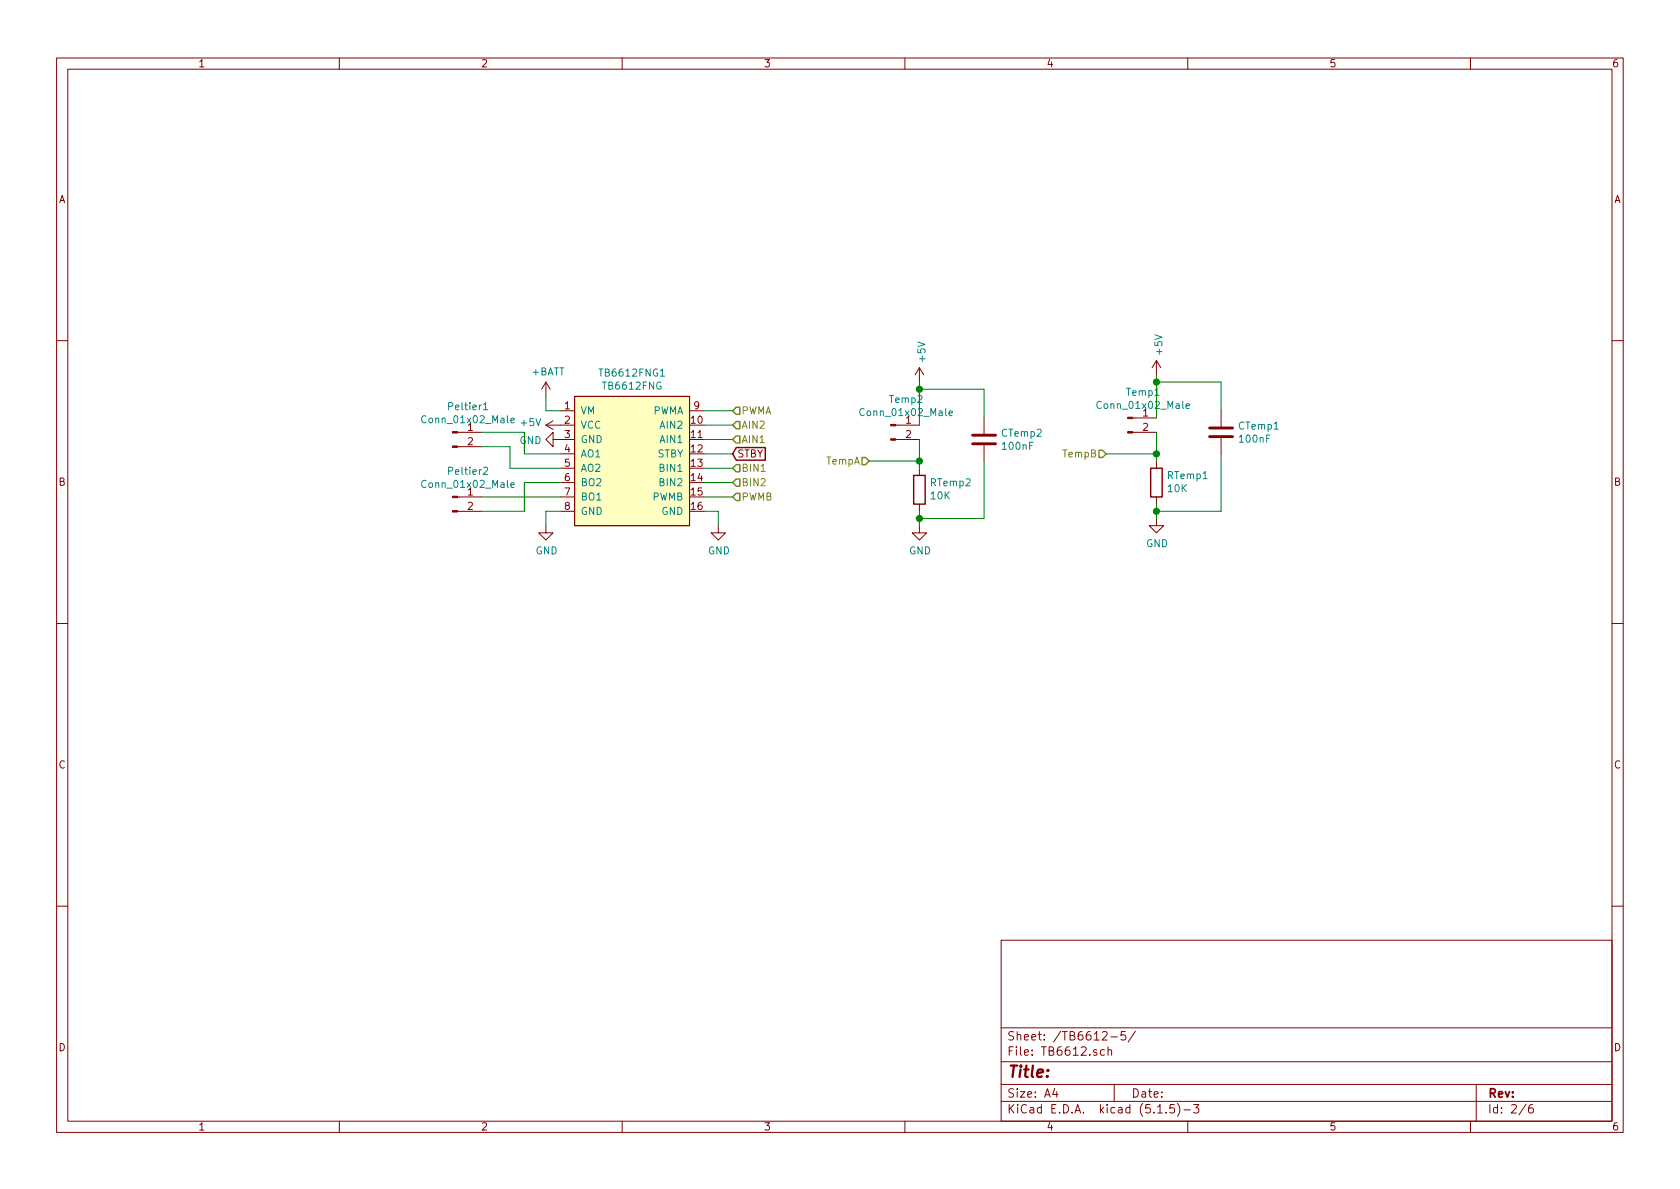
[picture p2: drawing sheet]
EESchema Schematic File Version 4
EELAYER 30 0
EELAYER END
$Descr A4 11693 8268
encoding utf-8
Sheet 4 6
Title ""
Date ""
Rev ""
Comp ""
Comment1 ""
Comment2 ""
Comment3 ""
Comment4 ""
$EndDescr
$Comp
L Me-MEGA2560PRO:TB6612FNG TB6612FNG?
U 1 1
P 4400 3700
AR Path="/5F8A1F60" Ref="TB6612FNG?"  Part="1" 
AR Path="/5F888F89/5F8A1F60" Ref="TB6612FNG5"  Part="1" 
AR Path="/5F8E0E02/5F8A1F60" Ref="TB6612FNG?"  Part="1" 
AR Path="/5F83BFD7/5F8A1F60" Ref="TB6612FNG?"  Part="1" 
AR Path="/5F85874B/5F8A1F60" Ref="TB6612FNG4"  Part="1" 
AR Path="/5F85EC1A/5F8A1F60" Ref="TB6612FNG?"  Part="1" 
AR Path="/5F8695C5/5F8A1F60" Ref="TB6612FNG3"  Part="1" 
AR Path="/5F8695D9/5F8A1F60" Ref="TB6612FNG?"  Part="1" 
AR Path="/5F8695ED/5F8A1F60" Ref="TB6612FNG2"  Part="1" 
AR Path="/5F869601/5F8A1F60" Ref="TB6612FNG?"  Part="1" 
AR Path="/5F87739C/5F8A1F60" Ref="TB6612FNG1"  Part="1" 
AR Path="/5F8773B0/5F8A1F60" Ref="TB6612FNG?"  Part="1" 
AR Path="/5F8773C4/5F8A1F60" Ref="TB6612FNG?"  Part="1" 
AR Path="/5F8773D8/5F8A1F60" Ref="TB6612FNG?"  Part="1" 
F 0 "TB6612FNG3" H 4400 4815 50  0000 C CNN
F 1 "TB6612FNG" H 4400 4724 50  0000 C CNN
F 2 "PeltierArray:DIP-16_617_ELL" H 4400 3700 50  0001 C CNN
F 3 "" H 4400 3700 50  0001 C CNN
	1    4400 3700
	1    0    0    -1  
$EndComp
$Comp
L Connector:Conn_01x02_Male Peltier?
U 1 1
P 3150 3450
AR Path="/5F8A1F66" Ref="Peltier?"  Part="1" 
AR Path="/5F888F89/5F8A1F66" Ref="Peltier10"  Part="1" 
AR Path="/5F8E0E02/5F8A1F66" Ref="Peltier?"  Part="1" 
AR Path="/5F83BFD7/5F8A1F66" Ref="Peltier?"  Part="1" 
AR Path="/5F85874B/5F8A1F66" Ref="Peltier8"  Part="1" 
AR Path="/5F85EC1A/5F8A1F66" Ref="Peltier?"  Part="1" 
AR Path="/5F8695C5/5F8A1F66" Ref="Peltier6"  Part="1" 
AR Path="/5F8695D9/5F8A1F66" Ref="Peltier?"  Part="1" 
AR Path="/5F8695ED/5F8A1F66" Ref="Peltier4"  Part="1" 
AR Path="/5F869601/5F8A1F66" Ref="Peltier?"  Part="1" 
AR Path="/5F87739C/5F8A1F66" Ref="Peltier2"  Part="1" 
AR Path="/5F8773B0/5F8A1F66" Ref="Peltier?"  Part="1" 
AR Path="/5F8773C4/5F8A1F66" Ref="Peltier?"  Part="1" 
AR Path="/5F8773D8/5F8A1F66" Ref="Peltier?"  Part="1" 
F 0 "Peltier6" H 3258 3631 50  0000 C CNN
F 1 "Conn_01x02_Male" H 3258 3540 50  0000 C CNN
F 2 "Connector_JST:JST_XH_B2B-XH-A_1x02_P2.50mm_Vertical" H 3150 3450 50  0001 C CNN
F 3 "~" H 3150 3450 50  0001 C CNN
	1    3150 3450
	1    0    0    -1  
$EndComp
Wire Wire Line
	3650 3000 3650 3150
Wire Wire Line
	3650 3150 3900 3150
Wire Wire Line
	3550 3100 3550 3250
Wire Wire Line
	3550 3250 3900 3250
Wire Wire Line
	3350 3450 3900 3450
Wire Wire Line
	3350 3550 3650 3550
Wire Wire Line
	3650 3550 3650 3350
Wire Wire Line
	3650 3350 3900 3350
$Comp
L power:GND #PWR?
U 1 1
P 5000 3650
AR Path="/5F8A1F74" Ref="#PWR?"  Part="1" 
AR Path="/5F888F89/5F8A1F74" Ref="#PWR068"  Part="1" 
AR Path="/5F8E0E02/5F8A1F74" Ref="#PWR?"  Part="1" 
AR Path="/5F83BFD7/5F8A1F74" Ref="#PWR?"  Part="1" 
AR Path="/5F85874B/5F8A1F74" Ref="#PWR059"  Part="1" 
AR Path="/5F85EC1A/5F8A1F74" Ref="#PWR?"  Part="1" 
AR Path="/5F8695C5/5F8A1F74" Ref="#PWR050"  Part="1" 
AR Path="/5F8695D9/5F8A1F74" Ref="#PWR?"  Part="1" 
AR Path="/5F8695ED/5F8A1F74" Ref="#PWR041"  Part="1" 
AR Path="/5F869601/5F8A1F74" Ref="#PWR?"  Part="1" 
AR Path="/5F87739C/5F8A1F74" Ref="#PWR032"  Part="1" 
AR Path="/5F8773B0/5F8A1F74" Ref="#PWR?"  Part="1" 
AR Path="/5F8773C4/5F8A1F74" Ref="#PWR?"  Part="1" 
AR Path="/5F8773D8/5F8A1F74" Ref="#PWR?"  Part="1" 
F 0 "#PWR068" H 5000 3400 50  0001 C CNN
F 1 "GND" H 5005 3477 50  0000 C CNN
F 2 "" H 5000 3650 50  0001 C CNN
F 3 "" H 5000 3650 50  0001 C CNN
	1    5000 3650
	1    0    0    -1  
$EndComp
$Comp
L power:GND #PWR?
U 1 1
P 3800 3650
AR Path="/5F8A1F7A" Ref="#PWR?"  Part="1" 
AR Path="/5F888F89/5F8A1F7A" Ref="#PWR067"  Part="1" 
AR Path="/5F8E0E02/5F8A1F7A" Ref="#PWR?"  Part="1" 
AR Path="/5F83BFD7/5F8A1F7A" Ref="#PWR?"  Part="1" 
AR Path="/5F85874B/5F8A1F7A" Ref="#PWR058"  Part="1" 
AR Path="/5F85EC1A/5F8A1F7A" Ref="#PWR?"  Part="1" 
AR Path="/5F8695C5/5F8A1F7A" Ref="#PWR049"  Part="1" 
AR Path="/5F8695D9/5F8A1F7A" Ref="#PWR?"  Part="1" 
AR Path="/5F8695ED/5F8A1F7A" Ref="#PWR040"  Part="1" 
AR Path="/5F869601/5F8A1F7A" Ref="#PWR?"  Part="1" 
AR Path="/5F87739C/5F8A1F7A" Ref="#PWR031"  Part="1" 
AR Path="/5F8773B0/5F8A1F7A" Ref="#PWR?"  Part="1" 
AR Path="/5F8773C4/5F8A1F7A" Ref="#PWR?"  Part="1" 
AR Path="/5F8773D8/5F8A1F7A" Ref="#PWR?"  Part="1" 
F 0 "#PWR067" H 3800 3400 50  0001 C CNN
F 1 "GND" H 3805 3477 50  0000 C CNN
F 2 "" H 3800 3650 50  0001 C CNN
F 3 "" H 3800 3650 50  0001 C CNN
	1    3800 3650
	1    0    0    -1  
$EndComp
Wire Wire Line
	4900 3550 5000 3550
Wire Wire Line
	5000 3550 5000 3650
Wire Wire Line
	3900 3550 3800 3550
Wire Wire Line
	3800 3550 3800 3650
Wire Wire Line
	4900 2850 5100 2850
Wire Wire Line
	4900 3450 5100 3450
Wire Wire Line
	4900 3350 5100 3350
Wire Wire Line
	4900 3250 5100 3250
Wire Wire Line
	4900 3150 5100 3150
Wire Wire Line
	4900 3050 5100 3050
Wire Wire Line
	4900 2950 5100 2950
$Comp
L power:+BATT #PWR?
U 1 1
P 3800 2750
AR Path="/5F8A1F92" Ref="#PWR?"  Part="1" 
AR Path="/5F888F89/5F8A1F92" Ref="#PWR063"  Part="1" 
AR Path="/5F8E0E02/5F8A1F92" Ref="#PWR?"  Part="1" 
AR Path="/5F83BFD7/5F8A1F92" Ref="#PWR?"  Part="1" 
AR Path="/5F85874B/5F8A1F92" Ref="#PWR054"  Part="1" 
AR Path="/5F85EC1A/5F8A1F92" Ref="#PWR?"  Part="1" 
AR Path="/5F8695C5/5F8A1F92" Ref="#PWR045"  Part="1" 
AR Path="/5F8695D9/5F8A1F92" Ref="#PWR?"  Part="1" 
AR Path="/5F8695ED/5F8A1F92" Ref="#PWR036"  Part="1" 
AR Path="/5F869601/5F8A1F92" Ref="#PWR?"  Part="1" 
AR Path="/5F87739C/5F8A1F92" Ref="#PWR027"  Part="1" 
AR Path="/5F8773B0/5F8A1F92" Ref="#PWR?"  Part="1" 
AR Path="/5F8773C4/5F8A1F92" Ref="#PWR?"  Part="1" 
AR Path="/5F8773D8/5F8A1F92" Ref="#PWR?"  Part="1" 
F 0 "#PWR063" H 3800 2600 50  0001 C CNN
F 1 "+BATT" H 3815 2923 50  0000 C CNN
F 2 "" H 3800 2750 50  0001 C CNN
F 3 "" H 3800 2750 50  0001 C CNN
	1    3800 2750
	1    0    0    -1  
$EndComp
$Comp
L power:+5V #PWR?
U 1 1
P 3900 2950
AR Path="/5F8A1F98" Ref="#PWR?"  Part="1" 
AR Path="/5F888F89/5F8A1F98" Ref="#PWR064"  Part="1" 
AR Path="/5F8E0E02/5F8A1F98" Ref="#PWR?"  Part="1" 
AR Path="/5F83BFD7/5F8A1F98" Ref="#PWR?"  Part="1" 
AR Path="/5F85874B/5F8A1F98" Ref="#PWR055"  Part="1" 
AR Path="/5F85EC1A/5F8A1F98" Ref="#PWR?"  Part="1" 
AR Path="/5F8695C5/5F8A1F98" Ref="#PWR046"  Part="1" 
AR Path="/5F8695D9/5F8A1F98" Ref="#PWR?"  Part="1" 
AR Path="/5F8695ED/5F8A1F98" Ref="#PWR037"  Part="1" 
AR Path="/5F869601/5F8A1F98" Ref="#PWR?"  Part="1" 
AR Path="/5F87739C/5F8A1F98" Ref="#PWR028"  Part="1" 
AR Path="/5F8773B0/5F8A1F98" Ref="#PWR?"  Part="1" 
AR Path="/5F8773C4/5F8A1F98" Ref="#PWR?"  Part="1" 
AR Path="/5F8773D8/5F8A1F98" Ref="#PWR?"  Part="1" 
F 0 "#PWR064" H 3900 2800 50  0001 C CNN
F 1 "+5V" V 3915 3078 50  0000 L CNN
F 2 "" H 3900 2950 50  0001 C CNN
F 3 "" H 3900 2950 50  0001 C CNN
	1    3900 2950
	0    -1   -1   0   
$EndComp
$Comp
L power:GND #PWR?
U 1 1
P 3900 3050
AR Path="/5F8A1F9E" Ref="#PWR?"  Part="1" 
AR Path="/5F888F89/5F8A1F9E" Ref="#PWR065"  Part="1" 
AR Path="/5F8E0E02/5F8A1F9E" Ref="#PWR?"  Part="1" 
AR Path="/5F83BFD7/5F8A1F9E" Ref="#PWR?"  Part="1" 
AR Path="/5F85874B/5F8A1F9E" Ref="#PWR056"  Part="1" 
AR Path="/5F85EC1A/5F8A1F9E" Ref="#PWR?"  Part="1" 
AR Path="/5F8695C5/5F8A1F9E" Ref="#PWR047"  Part="1" 
AR Path="/5F8695D9/5F8A1F9E" Ref="#PWR?"  Part="1" 
AR Path="/5F8695ED/5F8A1F9E" Ref="#PWR038"  Part="1" 
AR Path="/5F869601/5F8A1F9E" Ref="#PWR?"  Part="1" 
AR Path="/5F87739C/5F8A1F9E" Ref="#PWR029"  Part="1" 
AR Path="/5F8773B0/5F8A1F9E" Ref="#PWR?"  Part="1" 
AR Path="/5F8773C4/5F8A1F9E" Ref="#PWR?"  Part="1" 
AR Path="/5F8773D8/5F8A1F9E" Ref="#PWR?"  Part="1" 
F 0 "#PWR065" H 3900 2800 50  0001 C CNN
F 1 "GND" V 3905 2922 50  0000 R CNN
F 2 "" H 3900 3050 50  0001 C CNN
F 3 "" H 3900 3050 50  0001 C CNN
	1    3900 3050
	0    1    1    0   
$EndComp
Wire Wire Line
	3900 2850 3800 2850
Wire Wire Line
	3800 2850 3800 2750
Wire Wire Line
	3350 3100 3550 3100
Wire Wire Line
	3350 3000 3650 3000
$Comp
L Connector:Conn_01x02_Male Peltier?
U 1 1
P 3150 3000
AR Path="/5F8A1FA8" Ref="Peltier?"  Part="1" 
AR Path="/5F888F89/5F8A1FA8" Ref="Peltier9"  Part="1" 
AR Path="/5F8E0E02/5F8A1FA8" Ref="Peltier?"  Part="1" 
AR Path="/5F83BFD7/5F8A1FA8" Ref="Peltier?"  Part="1" 
AR Path="/5F85874B/5F8A1FA8" Ref="Peltier7"  Part="1" 
AR Path="/5F85EC1A/5F8A1FA8" Ref="Peltier?"  Part="1" 
AR Path="/5F8695C5/5F8A1FA8" Ref="Peltier5"  Part="1" 
AR Path="/5F8695D9/5F8A1FA8" Ref="Peltier?"  Part="1" 
AR Path="/5F8695ED/5F8A1FA8" Ref="Peltier3"  Part="1" 
AR Path="/5F869601/5F8A1FA8" Ref="Peltier?"  Part="1" 
AR Path="/5F87739C/5F8A1FA8" Ref="Peltier1"  Part="1" 
AR Path="/5F8773B0/5F8A1FA8" Ref="Peltier?"  Part="1" 
AR Path="/5F8773C4/5F8A1FA8" Ref="Peltier?"  Part="1" 
AR Path="/5F8773D8/5F8A1FA8" Ref="Peltier?"  Part="1" 
F 0 "Peltier5" H 3258 3181 50  0000 C CNN
F 1 "Conn_01x02_Male" H 3258 3090 50  0000 C CNN
F 2 "Connector_JST:JST_XH_B2B-XH-A_1x02_P2.50mm_Vertical" H 3150 3000 50  0001 C CNN
F 3 "~" H 3150 3000 50  0001 C CNN
	1    3150 3000
	1    0    0    -1  
$EndComp
Text HLabel 5100 2850 2    50   Input ~ 0
PWMA
Text HLabel 5100 2950 2    50   Input ~ 0
AIN2
Text HLabel 5100 3050 2    50   Input ~ 0
AIN1
Text HLabel 5100 3250 2    50   Input ~ 0
BIN1
Text HLabel 5100 3350 2    50   Input ~ 0
BIN2
Text HLabel 5100 3450 2    50   Input ~ 0
PWMB
Text GLabel 5100 3150 2    50   Input ~ 0
STBY
$Comp
L Connector:Conn_01x02_Male Temp?
U 1 1
P 6200 2950
AR Path="/5F90713C" Ref="Temp?"  Part="1" 
AR Path="/5F888F89/5F90713C" Ref="Temp10"  Part="1" 
AR Path="/5F87739C/5F90713C" Ref="Temp2"  Part="1" 
AR Path="/5F8695ED/5F90713C" Ref="Temp4"  Part="1" 
AR Path="/5F8695C5/5F90713C" Ref="Temp6"  Part="1" 
AR Path="/5F85874B/5F90713C" Ref="Temp8"  Part="1" 
F 0 "Temp6" H 6308 3131 50  0000 C CNN
F 1 "Conn_01x02_Male" H 6308 3040 50  0000 C CNN
F 2 "Connector_JST:JST_XH_B2B-XH-A_1x02_P2.50mm_Vertical" H 6200 2950 50  0001 C CNN
F 3 "~" H 6200 2950 50  0001 C CNN
	1    6200 2950
	1    0    0    -1  
$EndComp
$Comp
L power:GND #PWR?
U 1 1
P 6400 3650
AR Path="/5F907142" Ref="#PWR?"  Part="1" 
AR Path="/5F888F89/5F907142" Ref="#PWR069"  Part="1" 
AR Path="/5F87739C/5F907142" Ref="#PWR033"  Part="1" 
AR Path="/5F8695ED/5F907142" Ref="#PWR042"  Part="1" 
AR Path="/5F8695C5/5F907142" Ref="#PWR051"  Part="1" 
AR Path="/5F85874B/5F907142" Ref="#PWR060"  Part="1" 
F 0 "#PWR069" H 6400 3400 50  0001 C CNN
F 1 "GND" H 6405 3477 50  0000 C CNN
F 2 "" H 6400 3650 50  0001 C CNN
F 3 "" H 6400 3650 50  0001 C CNN
	1    6400 3650
	1    0    0    -1  
$EndComp
$Comp
L Device:C CTemp?
U 1 1
P 6850 3050
AR Path="/5F907149" Ref="CTemp?"  Part="1" 
AR Path="/5F888F89/5F907149" Ref="CTemp10"  Part="1" 
AR Path="/5F87739C/5F907149" Ref="CTemp2"  Part="1" 
AR Path="/5F8695ED/5F907149" Ref="CTemp4"  Part="1" 
AR Path="/5F8695C5/5F907149" Ref="CTemp6"  Part="1" 
AR Path="/5F85874B/5F907149" Ref="CTemp8"  Part="1" 
F 0 "CTemp6" H 6965 3096 50  0000 L CNN
F 1 "100nF" H 6965 3005 50  0000 L CNN
F 2 "Capacitor_SMD:C_0603_1608Metric" H 6888 2900 50  0001 C CNN
F 3 "~" H 6850 3050 50  0001 C CNN
	1    6850 3050
	1    0    0    -1  
$EndComp
$Comp
L Device:R RTemp?
U 1 1
P 6400 3400
AR Path="/5F90714F" Ref="RTemp?"  Part="1" 
AR Path="/5F888F89/5F90714F" Ref="RTemp10"  Part="1" 
AR Path="/5F87739C/5F90714F" Ref="RTemp2"  Part="1" 
AR Path="/5F8695ED/5F90714F" Ref="RTemp4"  Part="1" 
AR Path="/5F8695C5/5F90714F" Ref="RTemp6"  Part="1" 
AR Path="/5F85874B/5F90714F" Ref="RTemp8"  Part="1" 
F 0 "RTemp6" H 6330 3354 50  0000 R CNN
F 1 "10K" H 6330 3445 50  0000 R CNN
F 2 "Resistors:0603" V 6330 3400 50  0001 C CNN
F 3 "~" H 6400 3400 50  0001 C CNN
	1    6400 3400
	-1   0    0    1   
$EndComp
$Comp
L power:+5V #PWR?
U 1 1
P 6400 2650
AR Path="/5F907157" Ref="#PWR?"  Part="1" 
AR Path="/5F888F89/5F907157" Ref="#PWR062"  Part="1" 
AR Path="/5F87739C/5F907157" Ref="#PWR026"  Part="1" 
AR Path="/5F8695ED/5F907157" Ref="#PWR035"  Part="1" 
AR Path="/5F8695C5/5F907157" Ref="#PWR044"  Part="1" 
AR Path="/5F85874B/5F907157" Ref="#PWR053"  Part="1" 
F 0 "#PWR062" H 6400 2500 50  0001 C CNN
F 1 "+5V" V 6415 2778 50  0000 L CNN
F 2 "" H 6400 2650 50  0001 C CNN
F 3 "" H 6400 2650 50  0001 C CNN
	1    6400 2650
	1    0    0    -1  
$EndComp
Wire Wire Line
	6400 3550 6400 3600
Wire Wire Line
	6400 2650 6400 2700
Wire Wire Line
	6400 3600 6850 3600
Wire Wire Line
	6850 3600 6850 3200
Connection ~ 6400 3600
Wire Wire Line
	6400 3600 6400 3650
Wire Wire Line
	6400 2700 6850 2700
Wire Wire Line
	6850 2700 6850 2900
Connection ~ 6400 2700
Wire Wire Line
	6400 2700 6400 2950
Wire Wire Line
	6400 3050 6400 3200
Text HLabel 6050 3200 0    50   Input ~ 0
TempA
Wire Wire Line
	6050 3200 6400 3200
Connection ~ 6400 3200
Wire Wire Line
	6400 3200 6400 3250
$Comp
L Connector:Conn_01x02_Male Temp?
U 1 1
P 7850 2900
AR Path="/5F90DD09" Ref="Temp?"  Part="1" 
AR Path="/5F888F89/5F90DD09" Ref="Temp9"  Part="1" 
AR Path="/5F87739C/5F90DD09" Ref="Temp1"  Part="1" 
AR Path="/5F8695ED/5F90DD09" Ref="Temp3"  Part="1" 
AR Path="/5F8695C5/5F90DD09" Ref="Temp5"  Part="1" 
AR Path="/5F85874B/5F90DD09" Ref="Temp7"  Part="1" 
F 0 "Temp5" H 7958 3081 50  0000 C CNN
F 1 "Conn_01x02_Male" H 7958 2990 50  0000 C CNN
F 2 "Connector_JST:JST_XH_B2B-XH-A_1x02_P2.50mm_Vertical" H 7850 2900 50  0001 C CNN
F 3 "~" H 7850 2900 50  0001 C CNN
	1    7850 2900
	1    0    0    -1  
$EndComp
$Comp
L power:GND #PWR?
U 1 1
P 8050 3600
AR Path="/5F90DD0F" Ref="#PWR?"  Part="1" 
AR Path="/5F888F89/5F90DD0F" Ref="#PWR066"  Part="1" 
AR Path="/5F87739C/5F90DD0F" Ref="#PWR030"  Part="1" 
AR Path="/5F8695ED/5F90DD0F" Ref="#PWR039"  Part="1" 
AR Path="/5F8695C5/5F90DD0F" Ref="#PWR048"  Part="1" 
AR Path="/5F85874B/5F90DD0F" Ref="#PWR057"  Part="1" 
F 0 "#PWR066" H 8050 3350 50  0001 C CNN
F 1 "GND" H 8055 3427 50  0000 C CNN
F 2 "" H 8050 3600 50  0001 C CNN
F 3 "" H 8050 3600 50  0001 C CNN
	1    8050 3600
	1    0    0    -1  
$EndComp
$Comp
L Device:C CTemp?
U 1 1
P 8500 3000
AR Path="/5F90DD15" Ref="CTemp?"  Part="1" 
AR Path="/5F888F89/5F90DD15" Ref="CTemp9"  Part="1" 
AR Path="/5F87739C/5F90DD15" Ref="CTemp1"  Part="1" 
AR Path="/5F8695ED/5F90DD15" Ref="CTemp3"  Part="1" 
AR Path="/5F8695C5/5F90DD15" Ref="CTemp5"  Part="1" 
AR Path="/5F85874B/5F90DD15" Ref="CTemp7"  Part="1" 
F 0 "CTemp5" H 8615 3046 50  0000 L CNN
F 1 "100nF" H 8615 2955 50  0000 L CNN
F 2 "Capacitor_SMD:C_0603_1608Metric" H 8538 2850 50  0001 C CNN
F 3 "~" H 8500 3000 50  0001 C CNN
	1    8500 3000
	1    0    0    -1  
$EndComp
$Comp
L Device:R RTemp?
U 1 1
P 8050 3350
AR Path="/5F90DD1B" Ref="RTemp?"  Part="1" 
AR Path="/5F888F89/5F90DD1B" Ref="RTemp9"  Part="1" 
AR Path="/5F87739C/5F90DD1B" Ref="RTemp1"  Part="1" 
AR Path="/5F8695ED/5F90DD1B" Ref="RTemp3"  Part="1" 
AR Path="/5F8695C5/5F90DD1B" Ref="RTemp5"  Part="1" 
AR Path="/5F85874B/5F90DD1B" Ref="RTemp7"  Part="1" 
F 0 "RTemp5" H 7980 3304 50  0000 R CNN
F 1 "10K" H 7980 3395 50  0000 R CNN
F 2 "Resistors:0603" V 7980 3350 50  0001 C CNN
F 3 "~" H 8050 3350 50  0001 C CNN
	1    8050 3350
	-1   0    0    1   
$EndComp
$Comp
L power:+5V #PWR?
U 1 1
P 8050 2600
AR Path="/5F90DD21" Ref="#PWR?"  Part="1" 
AR Path="/5F888F89/5F90DD21" Ref="#PWR061"  Part="1" 
AR Path="/5F87739C/5F90DD21" Ref="#PWR025"  Part="1" 
AR Path="/5F8695ED/5F90DD21" Ref="#PWR034"  Part="1" 
AR Path="/5F8695C5/5F90DD21" Ref="#PWR043"  Part="1" 
AR Path="/5F85874B/5F90DD21" Ref="#PWR052"  Part="1" 
F 0 "#PWR061" H 8050 2450 50  0001 C CNN
F 1 "+5V" V 8065 2728 50  0000 L CNN
F 2 "" H 8050 2600 50  0001 C CNN
F 3 "" H 8050 2600 50  0001 C CNN
	1    8050 2600
	1    0    0    -1  
$EndComp
Wire Wire Line
	8050 3500 8050 3550
Wire Wire Line
	8050 2600 8050 2650
Wire Wire Line
	8050 3550 8500 3550
Wire Wire Line
	8500 3550 8500 3150
Connection ~ 8050 3550
Wire Wire Line
	8050 3550 8050 3600
Wire Wire Line
	8050 2650 8500 2650
Wire Wire Line
	8500 2650 8500 2850
Connection ~ 8050 2650
Wire Wire Line
	8050 2650 8050 2900
Wire Wire Line
	8050 3000 8050 3150
Text HLabel 7700 3150 0    50   Input ~ 0
TempB
Wire Wire Line
	7700 3150 8050 3150
Connection ~ 8050 3150
Wire Wire Line
	8050 3150 8050 3200
$EndSCHEMATC
